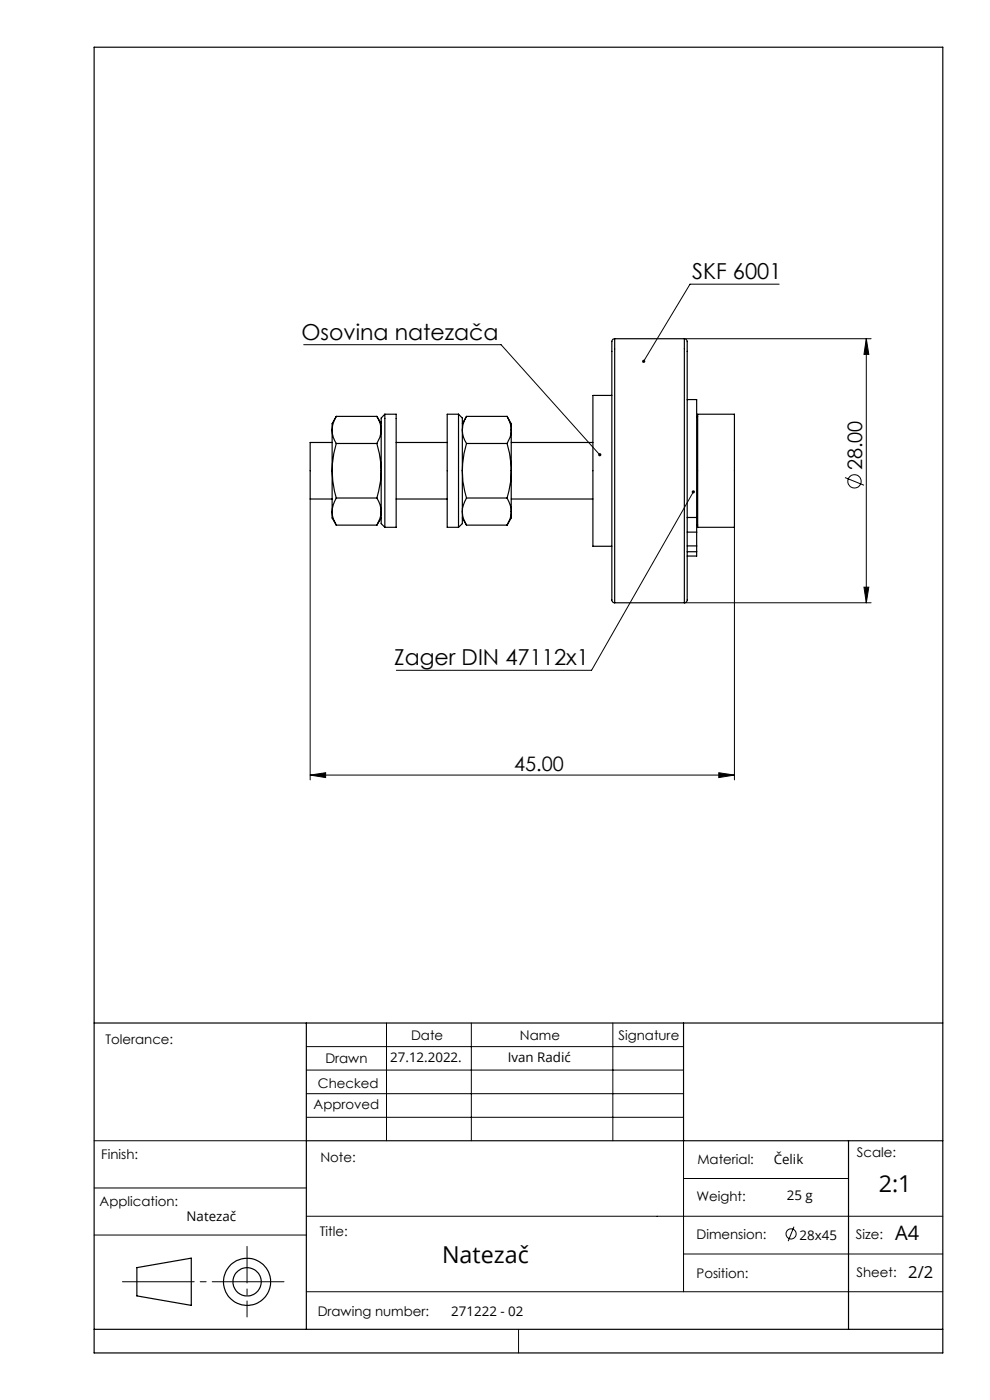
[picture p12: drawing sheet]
<svg xmlns="http://www.w3.org/2000/svg" width="210mm" height="297mm" viewBox="0 0 210 297" stroke-linecap="round" stroke-linejoin="round" font-family="sans-serif">
<g fill="none" stroke="#000" stroke-width=".21">
<path d="M64.4 73.1h41.9l20.9 23.4M145.2 71.9h39.6M165.3 60.3h-18.9l-9.9 16.4M183.8 71.9v56M183.8 71.9l.5 3.3h-1zM65.8 105.9v59.5M147.1 104.3l-21.6 37.9h-41.4M155.8 111.9v53.5M179.2 101.3l4.1 1.6M145.2 127.9h39.6M183.3 124.6h1l-.5 3.3zM65.8 164.4l3.3-.5v1.1z"/>
<path d="M65.8 164.4h90M152.5 163.9l3.3 .5-3.3 .6zM82 217v25M100 217v25M130 217v25M65 222h80M65 227h80M65 232h80M65 237h80M20 242h45M20 252h45M65 258h135"/>
<path d="M145 242v32M145 250h35M20 262h45M65 274h135M145 266h55M110 282v5"/>
<circle cx="181.2" cy="102.1" r="1.41"/>
</g>
<g fill="none" stroke="#010000" stroke-width=".21">
<path d="M168.4 260.2l-1.2 3.1"/>
<circle cx="167.8" cy="261.8" r="1.07"/>
</g>
<g fill="none" stroke="#000" stroke-width=".25">
<path d="M20 10h180v277h-180zM130.4 71.9a.86 .86 0 0 0-.6 1.2v54.2a.6 .6 0 0 0 .6 .6M130.4 71.9v56M130.4 71.9h14.8M145.2 71.9a.86 .86 0 0 1 .6 1.2v54.2a.6 .6 0 0 1-.6 .6M145.2 71.9v56M70.4 93.9h-4.6v12h4.6M70.4 99.9v8.6M70.4 99.9l.2 2.2 .7 3.6M70.4 91.2v.2a5.2 5.2 0 0 0 .9 2.7M70.4 91.2v8.7M71.3 94.1l-.5 2.1-.4 3.7"/>
<path d="M71.3 88.3a5.9 5.9 0 0 0-.9 2.9M71.3 88.3l-.9 1.6v1.3M71.3 88.3h8.6M71.3 94.1h8.6M79.9 94.1a19.1 19.1 0 0 1 0 11.6M79.9 88.3a5 5 0 0 1 0 5.8M79.9 88.3l1 1.6M81.6 87.9v24M81.6 87.9l-.7 .8v22.4l.7 .8M81.6 87.9h2.4v24h-2.4M84 93.9h10.9M97.3 87.9h-2.4v24h2.4"/>
<path d="M97.3 87.9v24M97.3 87.9l.8 .8v11.2M98.1 99.9v11.2l-.8 .8M98.1 99.9l.1 2.2 .8 3.6M99 88.3a5.1 5.1 0 0 0 0 5.8M99 94.1l-.6 2.1-.3 3.7M99 88.3h8.6M99 88.3l-.9 1.6M99 94.1h8.6M107.6 94.1a20.4 20.4 0 0 1 .8 5.8M107.6 88.3a5.9 5.9 0 0 1 .8 2.9M107.6 88.3l.8 1.6v1.3"/>
<path d="M108.4 99.9l-.1 2.2-.7 3.6M108.4 99.9v8.6M108.4 91.2v8.7M108.4 91.2a5.1 5.1 0 0 1-.8 2.9M108.4 93.9h17.4M129.8 83.9h-4v32h4M145.8 84.8h2v25M147.8 88.4h.2M148 87.9h7.8v24h-7.8zM70.4 108.5a5.1 5.1 0 0 0 .9 2.9M70.4 108.5v1.4l.9 1.5M71.3 105.7a5.9 5.9 0 0 0-.9 2.8"/>
<path d="M71.3 111.4h8.6M71.3 105.7h8.6M79.9 105.7a5 5 0 0 1 0 5.7M80.9 109.9l-1 1.5M84 105.9h10.9M98.1 109.9l.9 1.5M99 105.7a5.1 5.1 0 0 0 0 5.7M99 111.4h8.6M99 105.7h8.6M107.6 105.7a5.9 5.9 0 0 1 .8 2.8M108.4 108.5a5.1 5.1 0 0 1-.8 2.9M108.4 108.5v1.4l-.8 1.5"/>
<path d="M108.4 105.9h17.4M145.8 109.8h2M145.8 112.9h2M145.8 115.8h2M145.8 117h2M147.8 109.8v3.1M147.8 115.8v1.2M147.8 117v1h-2M147.8 111.4h.2M147.8 112.9v2.9M130.4 127.9h14.8M20 217h180"/>
<path d="M65 217v65M145 217v25M65 242h135M180 242v40M29 268.9l11.6-2v10l-11.6-2zM20 282h180"/>
<circle cx="52.4" cy="271.9" r="5"/>
<circle cx="52.4" cy="271.9" r="3"/>
</g>
<path d="M61.4 271.9h-36.6" fill="none" stroke="#000" stroke-width=".21" stroke-dasharray="15.2 1.3 1.3 1.3" stroke-dashoffset="-1.1"/>
<path d="M52.4 264.4v15" fill="none" stroke="#000" stroke-width=".21" stroke-dasharray="15.2 1.3 1.3 1.3" stroke-dashoffset="7.5"/>
<g fill="#000">
<path d="M136.3 76.4l-.1 .2 .1 .3 .2-.2-.2 .2a.34 .34 0 0 0 .6-.2 .34 .34 0 0 0-.6-.3zM146.8 104.1a.35 .35 0 0 0 0 .5 .35 .35 0 0 0 .5 0 .35 .35 0 0 0-.1-.5l-.1 .2 .1-.2zM127 96.2a.35 .35 0 0 0 0 .5 .35 .35 0 0 0 .5 0l-.3-.2 .3 .2a.35 .35 0 0 0 0-.5 .35 .35 0 0 0-.5 0z"/>
<path d="M183.8 71.9l.5 3.3h-1zM183.3 124.6h1l-.5 3.3z"/>
<path d="M152.5 163.9l3.3 .5-3.3 .6zM65.8 164.4l3.3-.5v1.1z"/>
</g>
<text font-size="4.9" x="186.4" y="252.8">2:1</text>
<text font-size="4.9" fill="#010000" x="93.8" y="267.8">Natezač</text>
<g font-size="4.7">
<text x="146.8" y="59.2">SKF 6001</text>
<text x="64" y="72.1">Osovina natezača</text>
<text x="83.6" y="141.1">Zager DIN 47112x1</text>
</g>
<g font-size="4.2">
<text x="182.9" y="99.8" transform="rotate(-90 182.9 99.8)">28.00</text>
<text x="109.1" y="163.5">45.00</text>
</g>
<text font-size="4.2" fill="#010000" x="189.9" y="263.1">A4</text>
<text font-size="3.5" x="192.7" y="271.1">2/2</text>
<g font-size="2.8">
<text x="22.4" y="221.4">Tolerance:</text>
<text x="87.2" y="220.6">Date</text>
<text x="110.3" y="220.6">Name</text>
<text x="131.2" y="220.6">Signature</text>
<text x="69" y="225.6">Drawn</text>
<text x="67.4" y="230.8">Checked</text>
<text x="66.5" y="235.4">Approved</text>
<text x="21.5" y="245.8">Finish:</text>
<text x="181.8" y="245.5">Scale:</text>
<text x="68" y="246.4">Note:</text>
<text x="147.9" y="246.9">Material:</text>
<text x="21.1" y="255.8">Application:</text>
<text x="147.7" y="254.7">Weight:</text>
<text x="67.9" y="262.2">Title:</text>
<text x="147.7" y="262.9">Dimension:</text>
<text x="181.6" y="262.8">Size:</text>
<text x="147.7" y="271.2">Position:</text>
<text x="181.7" y="271">Sheet:</text>
<text x="67.4" y="279.1">Drawing number:</text>
</g>
<g font-size="2.8" fill="#010000">
<text x="82.8" y="225.3">27.12.2022.</text>
<text x="107.7" y="225.3">Ivan Radić</text>
<text x="164.1" y="246.9">Čelik</text>
<text x="166.9" y="254.6">25 g</text>
<text x="39.6" y="259.1">Natezač</text>
<text x="169.6" y="263">28x45</text>
<text x="95.7" y="279.2">271222 - 02</text>
</g>
</svg>
